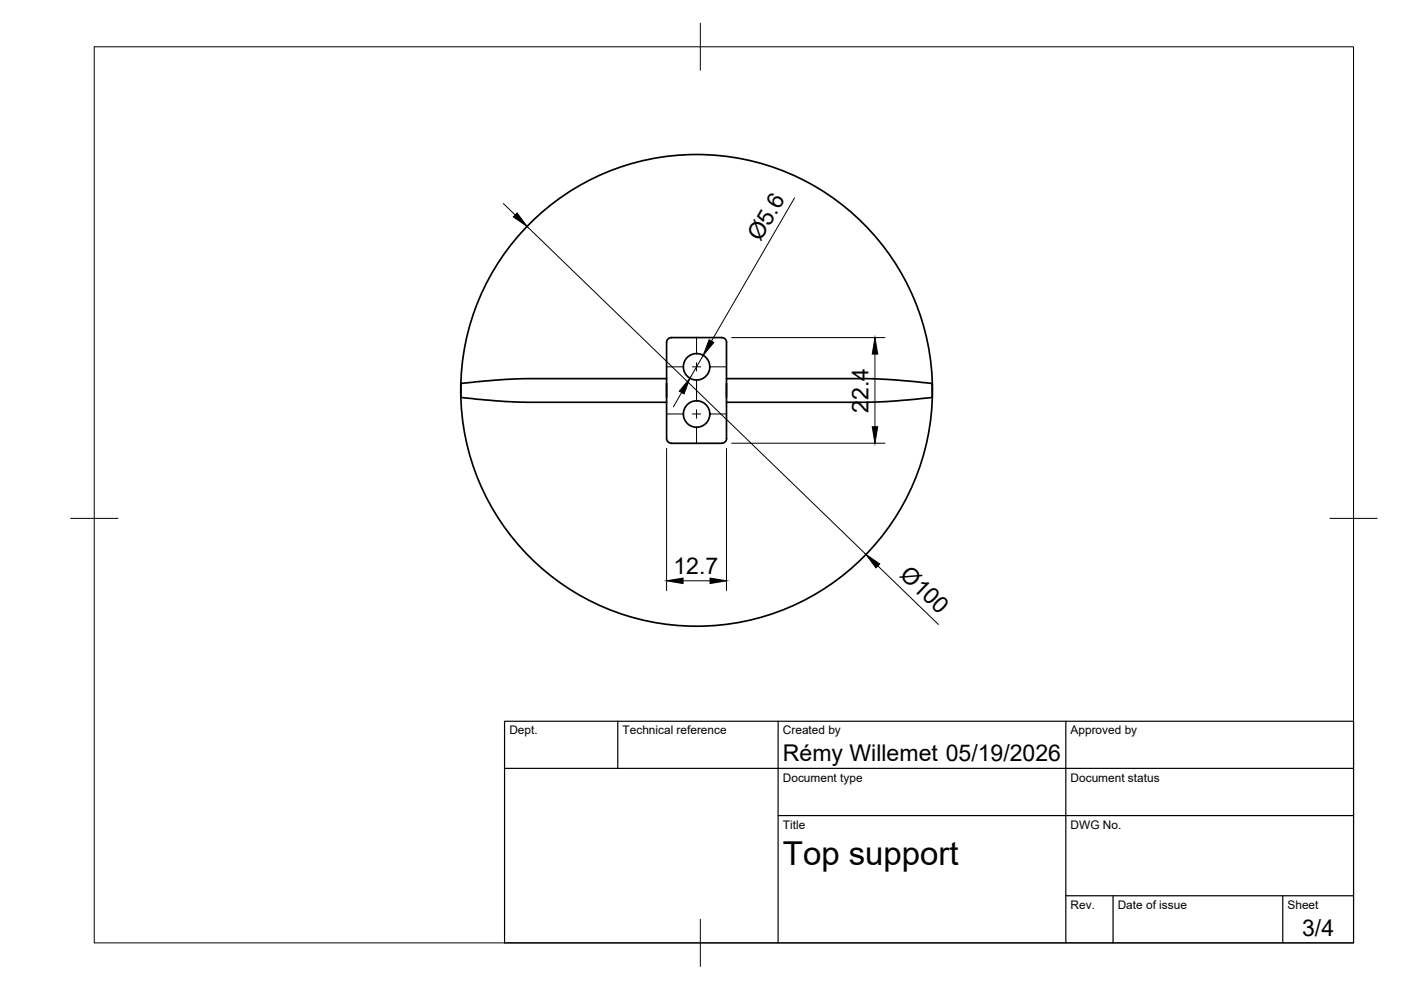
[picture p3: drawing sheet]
<svg xmlns="http://www.w3.org/2000/svg" width="297mm" height="210mm" viewBox="0 0 297 210" stroke-linecap="round" stroke-linejoin="round" font-family="sans-serif">
<!-- layer: Visible -->
<g fill="none" stroke="#000" stroke-width=".36">
<path d="M141.3 72.6v20.4a1.01 1.01 0 0 0 1 1h10.7a1.04 1.04 0 0 0 1.1-1l-.1-20.4M141.3 72.6a1.01 1.01 0 0 1 1-1h10.7a1.01 1.01 0 0 1 1.1 1M141.3 80.3h-30.9l-5.1 .3-7.6 .7v3l4.8 .5 9 .5h29.8M154 80.3h30.9l5.2 .3 7.5 .7v3l-4.8 .5-8.9 .5h-29.9"/>
<circle cx="147.7" cy="77.8" r="2.8"/>
<circle cx="147.7" cy="87.8" r="2.8"/>
<circle cx="147.7" cy="82.8" r="50"/>
</g>
<!-- layer: BORDER -->
<path d="M20 9.9h267v190h-267zM148.5 4.9v10M15 109.9h10M282 109.9h10M148.5 194.9v10" fill="none" stroke="#000" stroke-width=".21"/>
<!-- layer: TITLEBLOCK -->
<path d="M107 152.9h180v47h-180zM131 152.9v10M165 152.9v47M226 152.9v47M107 162.9h180M165 172.9h122M226 189.9h61M236 189.9v10M272 189.9v10" fill="none" stroke="#000" stroke-width=".25"/>
<!-- layer: Smart Centers -->
<path d="M141.4 77.8h3.6M146.8 77.8h1.8M147.7 71.5v3.6M147.7 76.9v1.8M150.4 77.8h3.6M141.4 87.8h3.6M146.8 87.8h1.8M147.7 80.5v4.6M147.7 86.9v1.8M147.7 90.5v3.6M150.4 87.8h3.6" fill="none" stroke="#000" stroke-width=".21"/>
<!-- layer: FD_Dimensions -->
<path d="M106.7 43.2l2.5 2.4M111.8 48l71.8 69.6M168.5 41.9l-17.7 30.4M149.1 75.4l-2.8 4.8M155.1 71.6h32.5M185.5 75.1v15.4M141.3 95.1v30.1M144.5 83.2l-1.7 3.1M154 95.1v30.1M155.1 94h32.5M186.1 120l12.8 12.4M144.8 123.1h5.7" fill="none" stroke="#000" stroke-width=".21"/>
<path d="M109.6 45.2l2.2 2.8-3-2zM150.3 72l1 .6-2.2 2.8zM185.5 71.6l.6 3.5h-1.2zM146.3 80.2l-1.3 3.3-1-.6zM184.9 90.5h1.2l-.6 3.5zM183.6 117.6l2.9 2-.8 .8zM141.3 123.1l3.5-.5v1.1zM150.5 122.6l3.5 .5-3.5 .6z" fill="#000" stroke="#000" stroke-width=".21"/>
<text font-size="7" x="166" y="183.4">Top support</text>
<g font-size="4.9">
<text x="161.2" y="51.3" transform="rotate(-60 161.2 51.3)">Ø5.6</text>
<text x="184.1" y="87.5" transform="rotate(-90 184.1 87.5)">22.4</text>
<text x="142.8" y="121.7">12.7</text>
<text x="190.6" y="122.1" transform="rotate(44 190.6 122.1)">Ø100</text>
<text x="166" y="161.4">Rémy Willemet 05/19/2026</text>
<text x="276.1" y="198.6">3/4</text>
</g>
<g font-size="2.5">
<text x="108" y="155.7">Dept.</text>
<text x="132" y="155.7">Technical reference</text>
<text x="166" y="155.7">Created by</text>
<text x="227" y="155.7">Approved by</text>
<text x="166" y="165.7">Document type</text>
<text x="227" y="165.7">Document status</text>
<text x="166" y="175.7">Title</text>
<text x="227" y="175.7">DWG No.</text>
<text x="227" y="192.7">Rev.</text>
<text x="237" y="192.7">Date of issue</text>
<text x="273" y="192.7">Sheet</text>
</g>
</svg>
